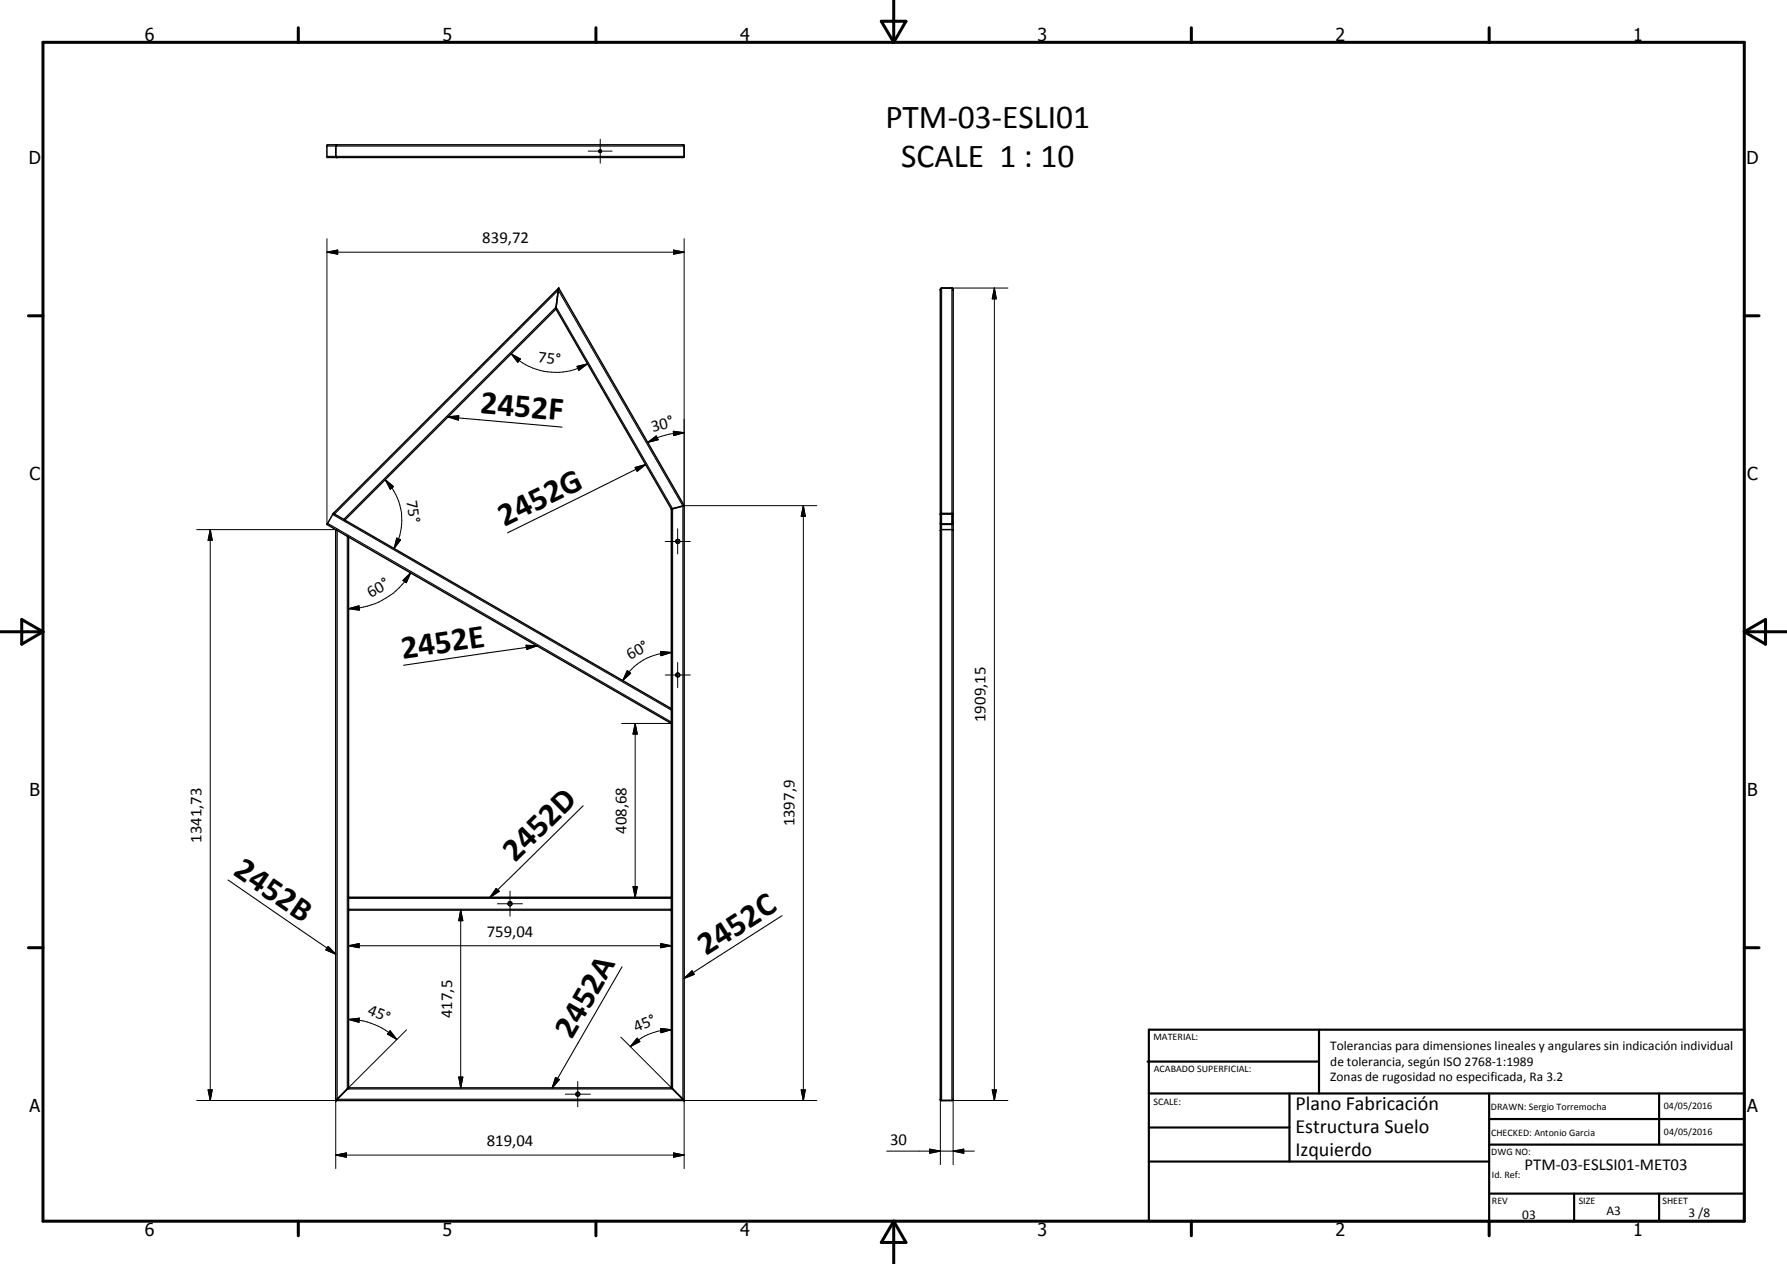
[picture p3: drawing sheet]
<svg xmlns="http://www.w3.org/2000/svg" width="420mm" height="297mm" viewBox="0 0 420 297" stroke-linecap="round" stroke-linejoin="round" font-family="sans-serif">
<g fill="none" stroke="#000" stroke-width=".35">
<path d="M76.9 34.1l83.7-.1 .3 .2v2.6l-.3 .2h-83.6l-.1-.3zM79.2 34l-.3 .2v2.6l.3 .2M140.9 35.3a.31 .31 0 0 1 .4 .1 .31 .31 0 0 1 0 .4l-.4-.1zM130.7 72.6l27.1 47M130.7 72.6l-49.6 49.6M131.3 67.7l-.6 4.9M131.3 67.7l29.6 51.1M131.3 67.7l-52.9 52.9M221.1 67.9l.3-.2h2.4l.3 .5v190.1l-.2 .3h-2.6l-.2-.2zM157.8 119.6v136.1M160.8 118.8v.1M160.9 118.8l-3.1 .8"/>
<path d="M160.9 118.8v139.8M76.9 123.2h.1M76.9 123.2l2 1.3M78.4 120.7l2.7 1.5M78.4 120.6v.1M78.4 120.7l-1.5 2.5M78.9 124.5l3 1.7v129.5M78.9 124.5v134.1M81.1 122.2l76.7 44.3M81.9 126.2l75.9 43.8M221.1 124.6l.2-.1h2.6l.2 .1M221.1 123l.2 .2h2.6l.2-.2"/>
<path d="M221.3 120.9l2.5-.1v2.3h-2.5zM221.3 120.6l-.2 .3M221.4 120.6l-.3 .2M221.4 120.6h2.4M223.8 120.6l.3 .2M223.8 123.1h.1M224.1 120.8h.1M224.1 120.8v.1M81.9 210.9h75.9M81.9 213.9h75.9M78.9 258.6h82M81.9 255.7h76l3 2.9"/>
<path d="M81.9 255.7l-3 2.9"/>
<circle cx="159.4" cy="127.2" r=".46"/>
<circle cx="159.4" cy="158.6" r=".44"/>
<circle cx="119.9" cy="212.4" r=".45"/>
<circle cx="135.9" cy="257.1" r=".45"/>
</g>
<g fill="none" stroke="#000" stroke-width=".25">
<path d="M76.9 34.3h84M76.9 36.7h84M221.4 67.7v52.9M223.8 67.7v52.9M105.3 98l2.6-.3-.1 1zM105.3 98l26.9 2.4M149.3 109.9l2.5-.7-2 1.5zM151.8 109.2l-32.5 16M77 123l80.8 46.7M78.2 120.9l79.6 46M78.6 120.8l52.7-52.6 29.3 50.7v139.4h-81.3v-133.7M80.8 122l50-49.9 27.3 47.4v136.4h-76.5v-129.9"/>
<path d="M221.4 120.8v2.3M221.4 123.2v135.4M223.8 120.8v2.3M223.8 123.2v135.4M123.7 151.6l2.6 .2-2.4 .8zM126.3 151.8l-31.4 4.5M137.1 189.4l-21.9 21.5M53.6 206.8l25.3 17.4M81.9 213.7h75.9M81.9 211.1h75.9M116.7 208.8l.7 .7-2.2 1.4zM183.9 215.2l-23 14.7"/>
<path d="M77.2 222.4l1.7 1.8-2.3-1zM146.3 227.2l-16.5 28.5M160.9 229.9l1.8-1.8 .5 .9zM130.6 253.2l.9 .5-1.7 2z"/>
</g>
<g fill="#000">
<circle cx="78.4" cy="120.6" r=".18"/>
<circle cx="81.1" cy="122.2" r=".18"/>
<circle cx="81.9" cy="210.9" r=".18"/>
<circle cx="81.9" cy="213.9" r=".18"/>
<circle cx="157.8" cy="213.9" r=".18"/>
<circle cx="157.8" cy="210.9" r=".18"/>
<circle cx="78.9" cy="258.6" r=".18"/>
<circle cx="81.9" cy="255.7" r=".18"/>
<circle cx="160.9" cy="258.6" r=".18"/>
</g>
<g fill="none" stroke="#000" stroke-width=".71">
<path d="M10.1 9.9h400v277.1h-400zM70.1 6.5v3.4M140.1 6.5v3.4M207.2 5h5.8l-2.9 4.9zM210.1 0v9.9M280.1 6.5v3.4M350.1 6.5v3.4M6.7 74.2h3.4M410.1 74.2h3.5M.1 148.5h10M5.1 145.6l5 2.9-5 2.9zM410.1 148.5h10"/>
<path d="M410.1 148.5l5-2.9v5.8zM6.7 222.7h3.4M410.1 222.7h3.5M70.1 287v3.4M140.1 287v3.4M210.1 287v10M210.1 287l2.9 5h-5.8zM280.1 287v3.4M350.1 287v3.4"/>
</g>
<g fill="none" stroke="#000" stroke-width=".51">
<path d="M269.8 249.5h40.3M270.1 242h140v45h-140zM270.1 257h140M303.2 257v16M310.1 242v15M350.1 257v30M390.1 257v12M270.1 265h33.1M270.1 273h80M350.1 269h60M350.1 263h60M350.1 280.5h60"/>
<path d="M370.1 280.5v6.5M390.1 280.5v6.5"/>
</g>
<g fill="none" stroke="#000" stroke-width=".24">
<path d="M138.3 35.5h5.6M141.1 32.7v5.7M76.9 59.3l2.5-.5v.9zM76.9 59.3h84M76.9 56.1v67.1M158.4 58.8l2.5 .5-2.5 .4zM160.9 56.1v62.7h31.2M223.8 67.7h13.2M233.8 67.7l.5 2.5h-1zM233.8 67.7v190.9M120.2 83.1l2.2 1.3-.7 .7zM120.2 83.1a14.9 14.9 0 0 0 17.9 2.4"/>
<path d="M135.7 86.1l2.4-.6-2 1.5zM90.6 112.7l1.9 1.6-.7 .7zM90.6 112.7a13.4 13.4 0 0 1 2.1 16.2M152.3 104l2-1.6 .5 .9zM158.3 101.3l2.6 .4-2.5 .7zM160.9 101.7a17.6 17.6 0 0 0-8.6 2.3M188.9 118.8l.4 2.5h-.9zM188.9 118.8v139.8M46.3 124.5h32.6M49.4 124.5l.5 2.5h-1zM49.4 124.5v134.1M93.3 126.4l.9 .5-1.5 2z"/>
<path d="M94.7 136.4l1.9-1.8-1.1 2.3zM96.6 134.6a17.1 17.1 0 0 1-14.7 8.4M156.4 127.3h5.9M159.3 124.2v6M81.9 143l2.5-.6 .1 1zM147.5 157.6l.8 .6-1.9 1.7zM155.3 153.1l2.5 .2-2.4 .8zM156.4 158.6h5.9M157.8 153.3a13.3 13.3 0 0 0-11.4 6.6M159.3 155.7v5.9M146.2 170h11.6M149.3 170l.5 2.5h-1z"/>
<path d="M149.3 170v40.9M108.3 213.9l.5 2.5h-.9zM108.3 213.9v41.8M117 212.4h5.8M119.9 209.4v5.9M148.8 208.4h1l-.5 2.5zM81.9 239.6l2.6-.3-.1 .9zM81.9 222.2l2.5-.5v1zM81.9 239.6a16.1 16.1 0 0 1 11.4 4.7M81.9 222.2h75.9M155.4 221.7l2.4 .5-2.4 .5zM46.3 258.6h32.6v16"/>
<path d="M48.9 256.1h1l-.5 2.5zM91.7 242.2l1.6 2.1-2.2-1.3zM95.6 242l-14 13.9M107.9 253.1h.9l-.5 2.6zM132.9 257.1h5.9M135.8 254.2v5.9M146 243.7l12.1 12.2M149.8 244l.6 .8-2.2 1.2zM155.3 241.7l2.5 .3-2.4 .7zM157.8 242a13.6 13.6 0 0 0-9.6 4M188.4 256.1h.9l-.4 2.5zM192.1 258.6h-31.2v16"/>
<path d="M221.1 258.3v15.4M223.8 258.6h13.2M224.1 258.3v15.4M233.3 256.1h1l-.5 2.5zM78.9 271.4l2.5-.5v1zM78.9 271.4h82M158.4 270.9l2.5 .5-2.5 .5zM208.5 270.5h20.6M218.6 270l2.5 .5-2.5 .5zM224.1 270.5l2.5-.5v1z"/>
</g>
<g fill="#000">
<path d="M76.9 59.3l2.5-.5v.9zM158.4 58.8l2.5 .5-2.5 .4zM233.8 67.7l.5 2.5h-1zM105.3 98l2.6-.3-.1 1zM120.2 83.1l2.2 1.3-.7 .7zM135.7 86.1l2.4-.6-2 1.5zM90.6 112.7l1.9 1.6-.7 .7zM149.3 109.9l2.5-.7-2 1.5zM152.3 104l2-1.6 .5 .9zM158.3 101.3l2.6 .4-2.5 .7zM49.4 124.5l.5 2.5h-1zM93.3 126.4l.9 .5-1.5 2z"/>
<path d="M94.7 136.4l1.9-1.8-1.1 2.3zM188.9 118.8l.4 2.5h-.9zM81.9 143l2.5-.6 .1 1zM123.7 151.6l2.6 .2-2.4 .8zM147.5 157.6l.8 .6-1.9 1.7zM155.3 153.1l2.5 .2-2.4 .8zM149.3 170l.5 2.5h-1zM108.3 213.9l.5 2.5h-.9zM116.7 208.8l.7 .7-2.2 1.4zM148.8 208.4h1l-.5 2.5zM77.2 222.4l1.7 1.8-2.3-1zM81.9 222.2l2.5-.5v1z"/>
<path d="M81.9 239.6l2.6-.3-.1 .9zM155.4 221.7l2.4 .5-2.4 .5zM160.9 229.9l1.8-1.8 .5 .9zM48.9 256.1h1l-.5 2.5zM91.7 242.2l1.6 2.1-2.2-1.3zM107.9 253.1h.9l-.5 2.6zM130.6 253.2l.9 .5-1.7 2zM149.8 244l.6 .8-2.2 1.2zM155.3 241.7l2.5 .3-2.4 .7zM188.4 256.1h.9l-.4 2.5zM233.3 256.1h1l-.5 2.5zM78.9 271.4l2.5-.5v1z"/>
<path d="M158.4 270.9l2.5 .5-2.5 .5zM218.6 270l2.5 .5-2.5 .5zM224.1 270.5l2.5-.5v1z"/>
</g>
<g font-size="7.9">
<text x="208.2" y="30.2">PTM-03-ESLI01</text>
<text x="211.9" y="39.2">SCALE 1 : 10</text>
<text x="112.8" y="97.1" transform="rotate(5 112.8 97.1)">2452F</text>
<text x="118.6" y="123.8" transform="rotate(-26 118.6 123.8)">2452G</text>
<text x="94.7" y="154.8" transform="rotate(-8 94.7 154.8)">2452E</text>
<text x="121.1" y="202.9" transform="rotate(-44 121.1 202.9)">2452D</text>
<text x="54.6" y="205.5" transform="rotate(34 54.6 205.5)">2452B</text>
<text x="166.1" y="224.7" transform="rotate(-32 166.1 224.7)">2452C</text>
<text x="134.5" y="244.3" transform="rotate(-60 134.5 244.3)">2452A</text>
</g>
<g font-size="4.7">
<text x="304.6" y="260.8">Plano Fabricación</text>
<text x="304.6" y="266.2">Estructura Suelo</text>
<text x="304.6" y="271.6">Izquierdo</text>
</g>
<g font-size="4.2">
<text x="34" y="9.6">6</text>
<text x="104" y="9.6">5</text>
<text x="174" y="9.6">4</text>
<text x="244" y="9.6">3</text>
<text x="314" y="9.6">2</text>
<text x="384" y="9.6">1</text>
<text x="6.8" y="38.7">D</text>
<text x="410.6" y="38.7">D</text>
<text x="7" y="112.9">C</text>
<text x="410.8" y="112.9">C</text>
<text x="7" y="187.1">B</text>
<text x="410.8" y="187.1">B</text>
<text x="7" y="261.4">A</text>
<text x="410.8" y="261.4">A</text>
<text x="34" y="290.4">6</text>
<text x="104" y="290.4">5</text>
<text x="174" y="290.4">4</text>
<text x="244" y="290.4">3</text>
<text x="314" y="290.4">2</text>
<text x="384" y="290.4">1</text>
</g>
<g font-size="3.9">
<text x="113.4" y="57.2">839,72</text>
<text x="126.4" y="85.1" transform="rotate(7 126.4 85.1)">75°</text>
<text x="153.5" y="101.5" transform="rotate(-15 153.5 101.5)">30°</text>
<text x="95.6" y="117.6" transform="rotate(82 95.6 117.6)">75°</text>
<text x="87.2" y="140.5" transform="rotate(-30 87.2 140.5)">60°</text>
<text x="148.2" y="155.1" transform="rotate(-30 148.2 155.1)">60°</text>
<text x="231.7" y="169.7" transform="rotate(-90 231.7 169.7)">1909,15</text>
<text x="147.3" y="196" transform="rotate(-90 147.3 196)">408,68</text>
<text x="186.8" y="194.2" transform="rotate(-90 186.8 194.2)">1397,9</text>
<text x="47.4" y="198" transform="rotate(-90 47.4 198)">1341,73</text>
<text x="114.5" y="220.1">759,04</text>
<text x="86.3" y="238.3" transform="rotate(22 86.3 238.3)">45°</text>
<text x="106.3" y="239.3" transform="rotate(-90 106.3 239.3)">417,5</text>
<text x="149.6" y="242.6" transform="rotate(-22 149.6 242.6)">45°</text>
<text x="114.5" y="269.4">819,04</text>
<text x="209.3" y="269">30</text>
<text x="358.5" y="275">PTM-03-ESLSI01-MET03</text>
</g>
<g font-size="3.1">
<text x="312.7" y="246.8">Tolerancias para dimensiones lineales y angulares sin indicación individual</text>
<text x="312.7" y="250.4">de tolerancia, según ISO 2768-1:1989</text>
<text x="312.7" y="254">Zonas de rugosidad no especificada, Ra 3.2</text>
<text x="357.9" y="286.4">03</text>
<text x="377.7" y="285.6">A3</text>
<text x="397" y="285.9">3 /8</text>
</g>
<g font-size="2.4">
<text x="271.2" y="244.4">MATERIAL:</text>
<text x="271.3" y="252">ACABADO SUPERFICIAL:</text>
<text x="271.2" y="259.7">SCALE:</text>
<text x="350.6" y="260.8">DRAWN: Sergio Torremocha</text>
<text x="391.2" y="260.6">04/05/2016</text>
<text x="350.6" y="267">CHECKED: Antonio Garcia</text>
<text x="391.2" y="266.7">04/05/2016</text>
<text x="350.6" y="271.4">DWG NO:</text>
<text x="350.8" y="276.9">Id. Ref:</text>
<text x="350.8" y="282.8">REV</text>
<text x="371.2" y="282.9">SIZE</text>
<text x="390.9" y="282.9">SHEET</text>
</g>
</svg>
